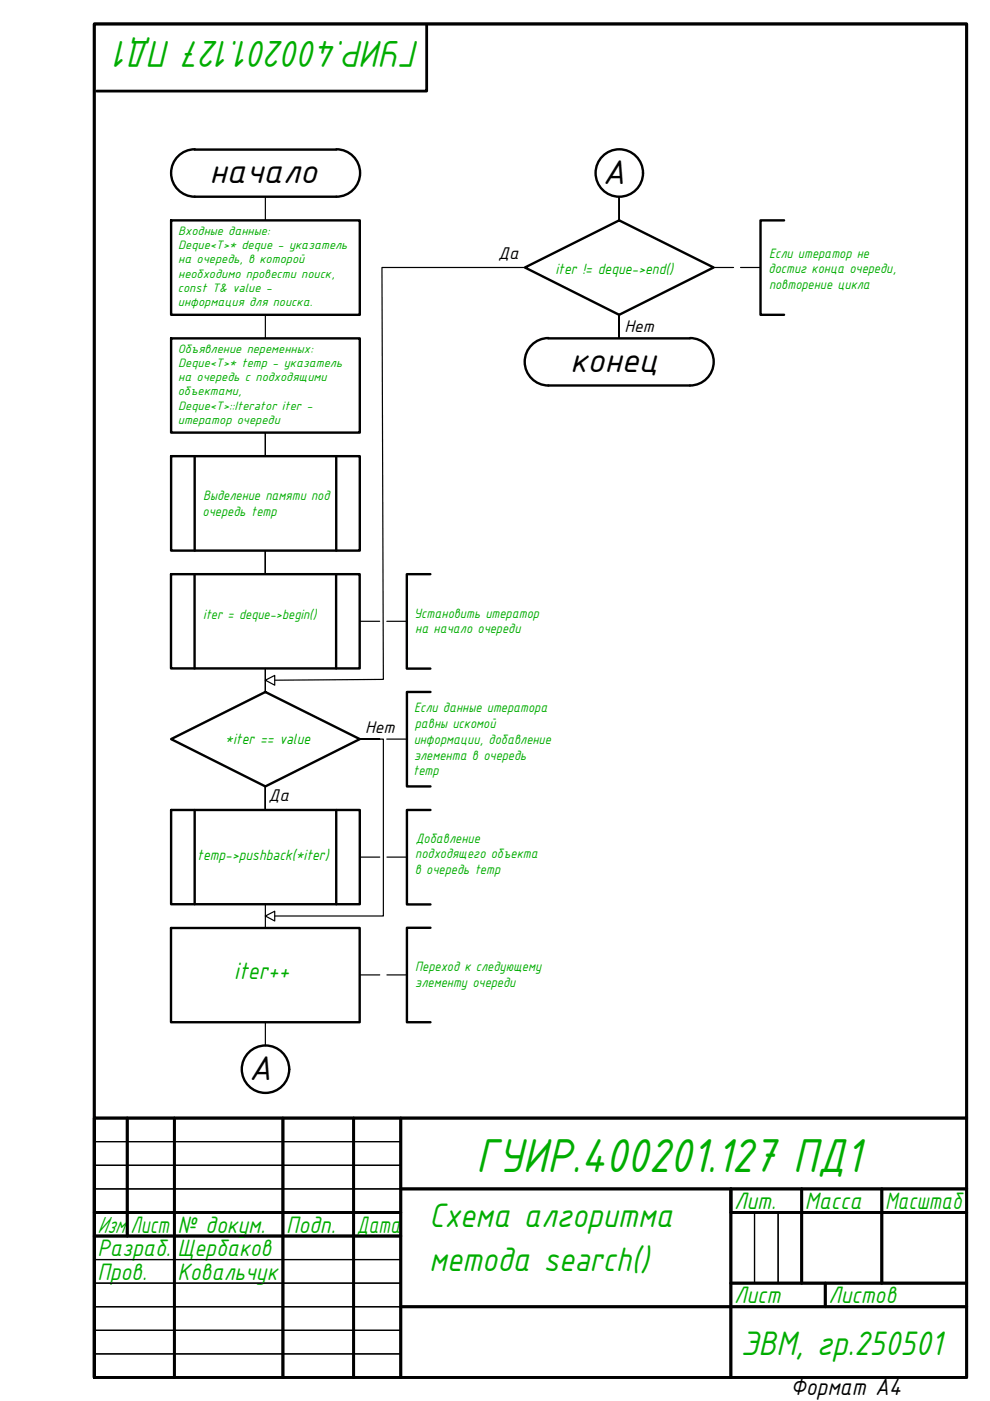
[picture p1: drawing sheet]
<svg xmlns="http://www.w3.org/2000/svg" width="210mm" height="297mm" viewBox="0 0 210 297" stroke-linecap="round" stroke-linejoin="round" font-family="sans-serif">
<!-- layer: 0 -->
<g fill="none" stroke="#000" stroke-width=".59">
<path d="M20 5.1h185v286.9h-185zM20 237.1h185M27 237.1v25M37 237.1v54.9M60 237.1v54.9M75 237.1v54.9M85 237.1v54.9M20 257.1h65M85 252.1h120M170 252.1v19.9M187 252.1v19.9M205 257.1h-50v-5v39.9"/>
<path d="M20 262.1h65M85 277.1h120M155 272h50M175 272v5.1"/>
</g>
<path d="M20 242h65M20 247h65M20 252.1h65M160 257.1v14.9M165 257.1v14.9M20 267h65M20 272h65M20 277.1h65M20 282.1h65M20 287h65" fill="none" stroke="#000" stroke-width=".25"/>
<!-- layer: PDF _0 -->
<g fill="none" stroke="#000" stroke-width=".59">
<path d="M90.5 5.3v14h-70M27 237.1v25M37 237.1v54.9M60 237.1v54.9M75 237.1v54.9M85 237.1v54.9M204.9 237.1h-184.9v54.9h184.9v-286.9h-184.9v286.9M20 257.1h65M85 252.1h119.9M154.9 257.1h50M154.9 252.1v39.9M170 252.1v20"/>
<path d="M186.9 252.1v20M20 262.1h65M85 277.1h119.9M154.9 272.1h50M175 272.1v5"/>
</g>
<g fill="none" stroke="#000" stroke-width=".25">
<path d="M56.3 41.7v5M111.3 56.7h-30.3l.3 87.3-23 .2M131.3 46.7v-5v5M131.3 41.7v5M151.3 56.7h4.2M157 56.7h4.2M56.3 66.7v5M131.3 71.7v-5v5M131.3 66.7v5M56.3 96.7v-5v5M56.3 116.7v5M56.3 121.7v-5v5"/>
<path d="M76.3 131.7h4.2M82 131.7h4.3M56.3 146.7v-5v5M56.3 144.2l2-1v2.1zM80.5 156.7h-4.2h5v37.5h-23M82 156.7h4.3M56.3 166.7v5M56.3 194.2l2-1v2.1zM56.3 191.7v5M76.3 181.7h4.2M82 181.7h4.3M56.3 216.7v5"/>
<path d="M76.3 206.7h4.2M82 206.7h4.3M20 242h65M20 247.1h65M20 252.1h65M154.9 252.1v5M160 257.1v15M165 257.1v15M20 267.1h65M20 272.1h65M20 277.1h65M20 282.1h65"/>
<path d="M20 287h65"/>
</g>
<g fill="none" stroke="#000" stroke-width=".51">
<path d="M41.3 31.7h30M41.3 31.7a5 5 0 0 0-5 5 5 5 0 0 0 5 5h30M71.3 31.7a5 5 0 0 1 5 5 5 5 0 0 1-5 5M36.3 46.7h40v20h-40zM111.3 56.7l20-10 20 10-20 10zM166.2 46.7h-5v20h5M36.3 71.7h40v20h-40zM116.2 71.7h30.1M116.3 71.7a5 5 0 0 0-5 5 5 5 0 0 0 5 5M146.3 71.7a5 5 0 0 1 5 5 5 5 0 0 1-5 5M36.3 96.7h40v20h-40zM41.3 96.7v20"/>
<path d="M71.3 96.7v20M116.2 81.7h30.1M36.3 121.7h40v20h-40zM41.3 121.7v20M71.3 121.7v20M91.2 121.7h-4.9v20.1h4.9M36.3 156.7l20-10 20 10-20 10zM91.3 146.7h-5v20h5M36.3 171.7h40v20h-40zM41.3 171.7v20M71.3 171.7v20M91.3 171.7h-5v20.1h5"/>
<path d="M36.3 196.8h40v19.9h-40zM91.3 196.7h-5v20h5"/>
<circle cx="131.3" cy="36.7" r="5"/>
<circle cx="56.3" cy="226.7" r="5"/>
</g>
<path d="M56.3 66.7h20" fill="none" stroke="#000" stroke-width=".3"/>
<text font-size="10.9" fill="#00ad00" x="101" y="248.4">ГУИР.400201.127 ПД1</text>
<text font-size="8.5" fill="#00ad00" x="89" y="8.7" transform="rotate(-180 89 8.7)">ГУИР.400201.127 ПД1</text>
<g font-size="7.8">
<text x="44.4" y="38.9">начало</text>
<text x="127.8" y="39">А</text>
<text x="120.9" y="78.9">конец</text>
<text x="52.9" y="229">А</text>
</g>
<g font-size="7.8" fill="#00ad00">
<text x="91" y="260.1">Схема алгоритма</text>
<text x="91" y="269.5">метода search()</text>
<text x="157.1" y="287.3">ЭВМ, гр.250501</text>
</g>
<g font-size="5.4" fill="#00ad00">
<text x="49.6" y="207.5">iter++</text>
<text x="155.7" y="256.4">Лит.</text>
<text x="170.6" y="256.4">Масса</text>
<text x="187.7" y="256.4">Масштаб</text>
<text x="20.7" y="261.4">Изм.</text>
<text x="27.7" y="261.4">Лист</text>
<text x="37.7" y="261.4">№ докум.</text>
<text x="60.7" y="261.4">Подп.</text>
<text x="75.6" y="261.4">Дата</text>
<text x="20.7" y="266.3">Разраб.</text>
<text x="37.7" y="266.3">Щербаков</text>
<text x="20.7" y="271.3">Пров.</text>
<text x="37.7" y="271.3">Ковальчук</text>
<text x="155.7" y="276.3">Лист</text>
<text x="175.7" y="276.3">Листов</text>
</g>
<text font-size="5.4" x="167.6" y="295.8">Формат А4</text>
<g font-size="3.9">
<text x="105.6" y="54.9">Да</text>
<text x="132.4" y="70.3">Нет</text>
<text x="77.4" y="155.3">Нет</text>
<text x="56.9" y="169.9">Да</text>
</g>
<g font-size="3.4" fill="#00ad00">
<text x="117.8" y="58">iter != deque-&gt;end()</text>
<text x="47.8" y="157.8">*iter == value</text>
<text x="41.8" y="182.4">temp-&gt;pushback(*iter)</text>
</g>
<g font-size="3.1" fill="#00ad00">
<text x="163" y="57.9">достиг конца очереди,</text>
<text x="163" y="54.6">Если итератор не</text>
<text x="163" y="61.3">повторение цикла</text>
<text x="43.1" y="106">Выделение памяти под</text>
<text x="43" y="109.3">очередь temp</text>
<text x="43.1" y="131.2">iter = deque-&gt;begin()</text>
<text x="87.8" y="131">Установить итератор</text>
<text x="88" y="134.3">на начало очереди</text>
<text x="87.8" y="151.1">Если данные итератора</text>
<text x="87.9" y="154.4">равны искомой</text>
<text x="87.7" y="157.7">информации, добавление</text>
<text x="87.8" y="161.1">элемента в очередь</text>
<text x="87.6" y="164.4">temp</text>
<text x="88.1" y="178.7">Добавление</text>
<text x="88" y="185.3">в очередь temp</text>
<text x="88.1" y="182">подходящего объекта</text>
<text x="88.1" y="206">Переход к следующему</text>
<text x="88.1" y="209.3">элементу очереди</text>
</g>
<g font-size="2.8" fill="#00ad00">
<text x="37.8" y="49.9">Входные данные:</text>
<text x="37.8" y="52.9">Deque&lt;T&gt;* deque - указатель</text>
<text x="37.8" y="55.9">на очередь, в которой</text>
<text x="37.8" y="58.9">необходимо провести поиск,</text>
<text x="37.7" y="61.9">const T&amp; value -</text>
<text x="37.7" y="64.9">информация для поиска.</text>
<text x="37.7" y="74.9">Объявление переменных:</text>
<text x="37.8" y="77.9">Deque&lt;T&gt;* temp - указатель</text>
<text x="37.7" y="83.8">объектами,</text>
<text x="37.8" y="80.9">на очередь с подходящими</text>
<text x="37.7" y="89.9">итератор очереди</text>
<text x="37.8" y="86.9">Deque&lt;T&gt;::Iterator iter -</text>
</g>
</svg>
